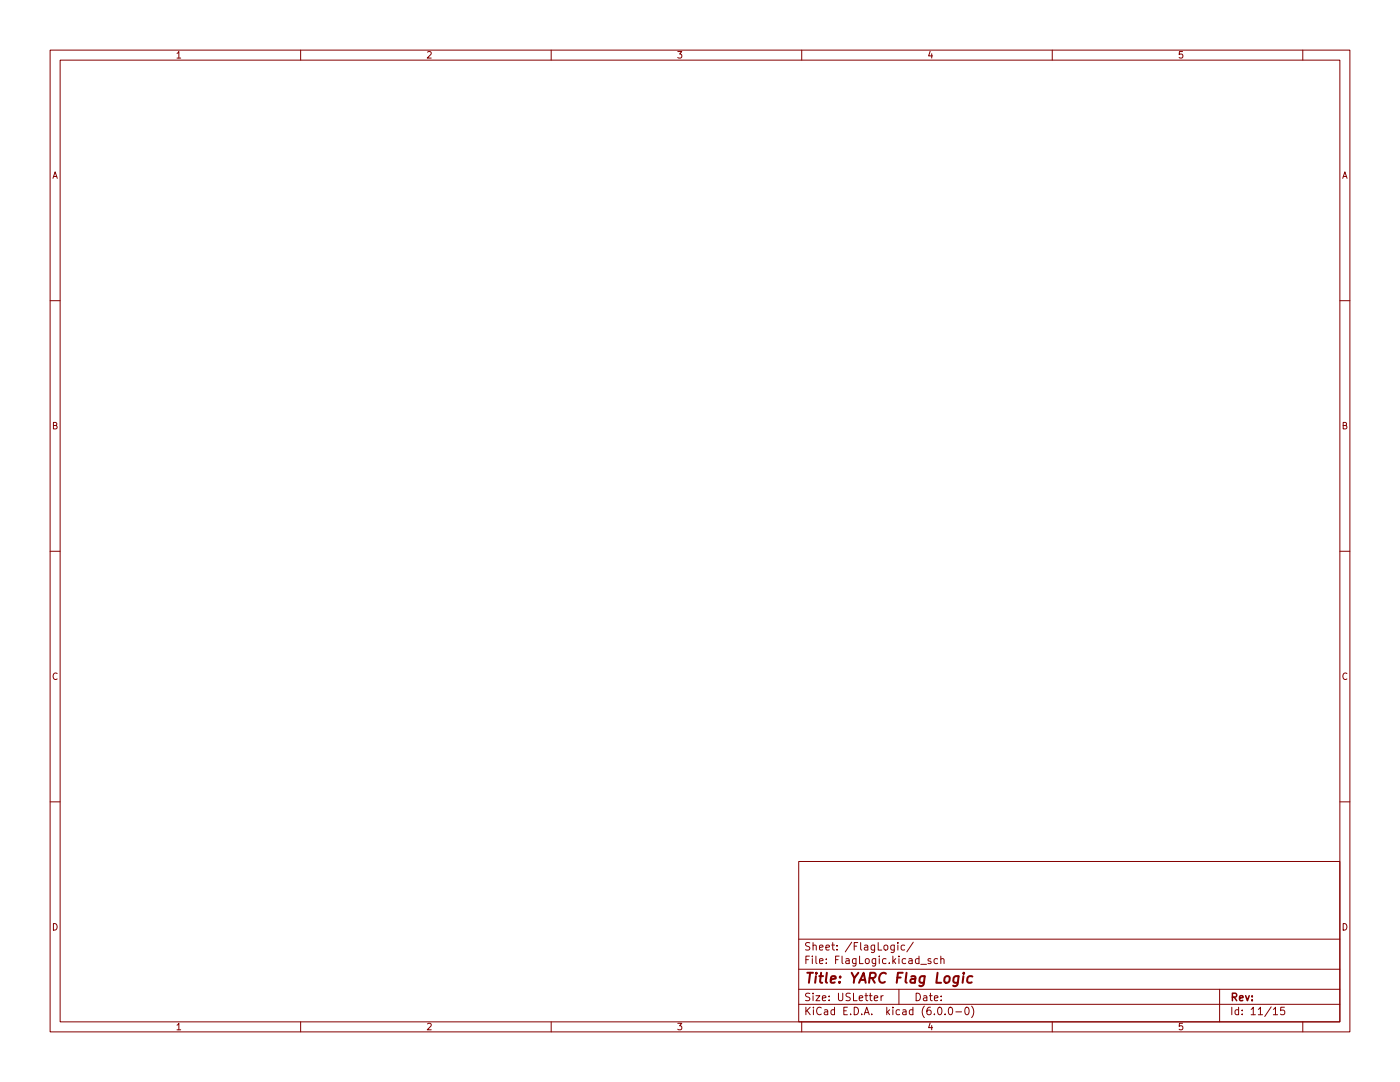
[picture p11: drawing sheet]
<svg xmlns="http://www.w3.org/2000/svg" width="279mm" height="216mm" viewBox="0 0 279 216" stroke-linecap="round" stroke-linejoin="round" font-family="sans-serif">
<g fill="none" stroke="#840000" stroke-width=".2">
<path d="M10 10h259.4v195.9h-259.4zM12 12h255.4v191.9h-255.4zM60 10v2M110 10v2M160 10v2M210 10v2M260 10v2M10 60h2M267.4 60h2M10 110h2M267.4 110h2M10 160h2"/>
<path d="M267.4 160h2M159.4 171.9h108v32h-108zM159.4 197.4h108M159.4 193.4h108M159.4 187.4h108M174.5 199.2l.7-.2-.1-.3h-.4l-.2 .2v.7h.6M175.8 198.7v1M176.3 198.7l-.5 .3M178.5 188.6v1.2l-.3 .3-.4-.1M178.5 188.7l-.5-.1-.2 .3 .1 .6h.6M179.2 188.1v.1M179.2 188.6v1"/>
<path d="M179.4 197.4v3M180.5 188.7l-.4-.1-.3 .3 .2 .6h.5M182.3 188l-1.3 1.9M183.8 192.4h1.1M185.8 191.4l-.4-.1-.2 .2 .1 .2 .5 .2v.3h-.6M187.1 191.4l-.4-.1-.3 .3 .1 .6h.6M187.8 191.4l.2-.1 .3 .1 .1 .9M187.8 190.8v1.5M243.4 197.4v6.5M60 203.9v2M110 203.9v2M159.4 200.4h108"/>
<path d="M160 203.9v2M187.3 201h.2a.8 .8 0 0 1 .5 .7 .8 .8 0 0 1-.5 .8 1 1 0 0 1-.2-1.5zM188.6 202.3v.2M189.5 201h.1a.8 .8 0 0 1 .5 .7 .8 .8 0 0 1-.5 .8 1 1 0 0 1-.1-1.5zM190.8 201.9h1.1M192.8 201h.1a.8 .8 0 0 1 .5 .7 .8 .8 0 0 1-.5 .8 1 1 0 0 1-.1-1.5zM193.9 200.8a1.72 1.72 0 0 1 0 2.2M210 203.9v2M254.1 201.4l.4-.4v1.5M254.1 202.5h.9M256.3 201h-.7l-.1 .7 .3-.2 .5 .1 .1 .2-.1 .5-.2 .2-.6-.2M260 203.9v2"/>
</g>
<path d="M192.3 194.8l-.2 1.3M192.4 194.1l-.1 .2M194.1 194.9a.66 .66 0 0 0-1 .3l-.1 .5 .2 .3h.7" fill="none" stroke="#840000" stroke-width=".4"/>
<text font-size="2.8" fill="#840000" x="160.4" y="196.2">Title: YARC Flag Logic</text>
<g font-size="2.1" fill="#840000">
<text x="160.4" y="189.7">Sheet: /FlagLogic/</text>
<text x="160.4" y="192.4">File: FlagLogic.kicad_sch</text>
<text x="160.4" y="202.5">KiCad E.D.A. kicad (6.0.0-0)</text>
<text x="160.4" y="199.7">Size: USLetter</text>
<text x="182.4" y="199.7">Date:</text>
<text x="245.4" y="199.7">Rev:</text>
<text x="245.4" y="202.5">Id: 11/15</text>
</g>
<g font-size="1.8" fill="#840000">
<text x="35" y="11.6">1</text>
<text x="85" y="11.6">2</text>
<text x="135" y="11.6">3</text>
<text x="185" y="11.6">4</text>
<text x="235" y="11.6">5</text>
<text x="10.3" y="35.6">A</text>
<text x="267.7" y="35.6">A</text>
<text x="10.3" y="85.7">B</text>
<text x="267.7" y="85.7">B</text>
<text x="10.3" y="135.6">C</text>
<text x="267.7" y="135.6">C</text>
<text x="10.3" y="185.7">D</text>
<text x="267.7" y="185.7">D</text>
<text x="35" y="205.6">1</text>
<text x="85" y="205.6">2</text>
<text x="135" y="205.6">3</text>
<text x="185" y="205.6">4</text>
<text x="235" y="205.6">5</text>
</g>
</svg>
